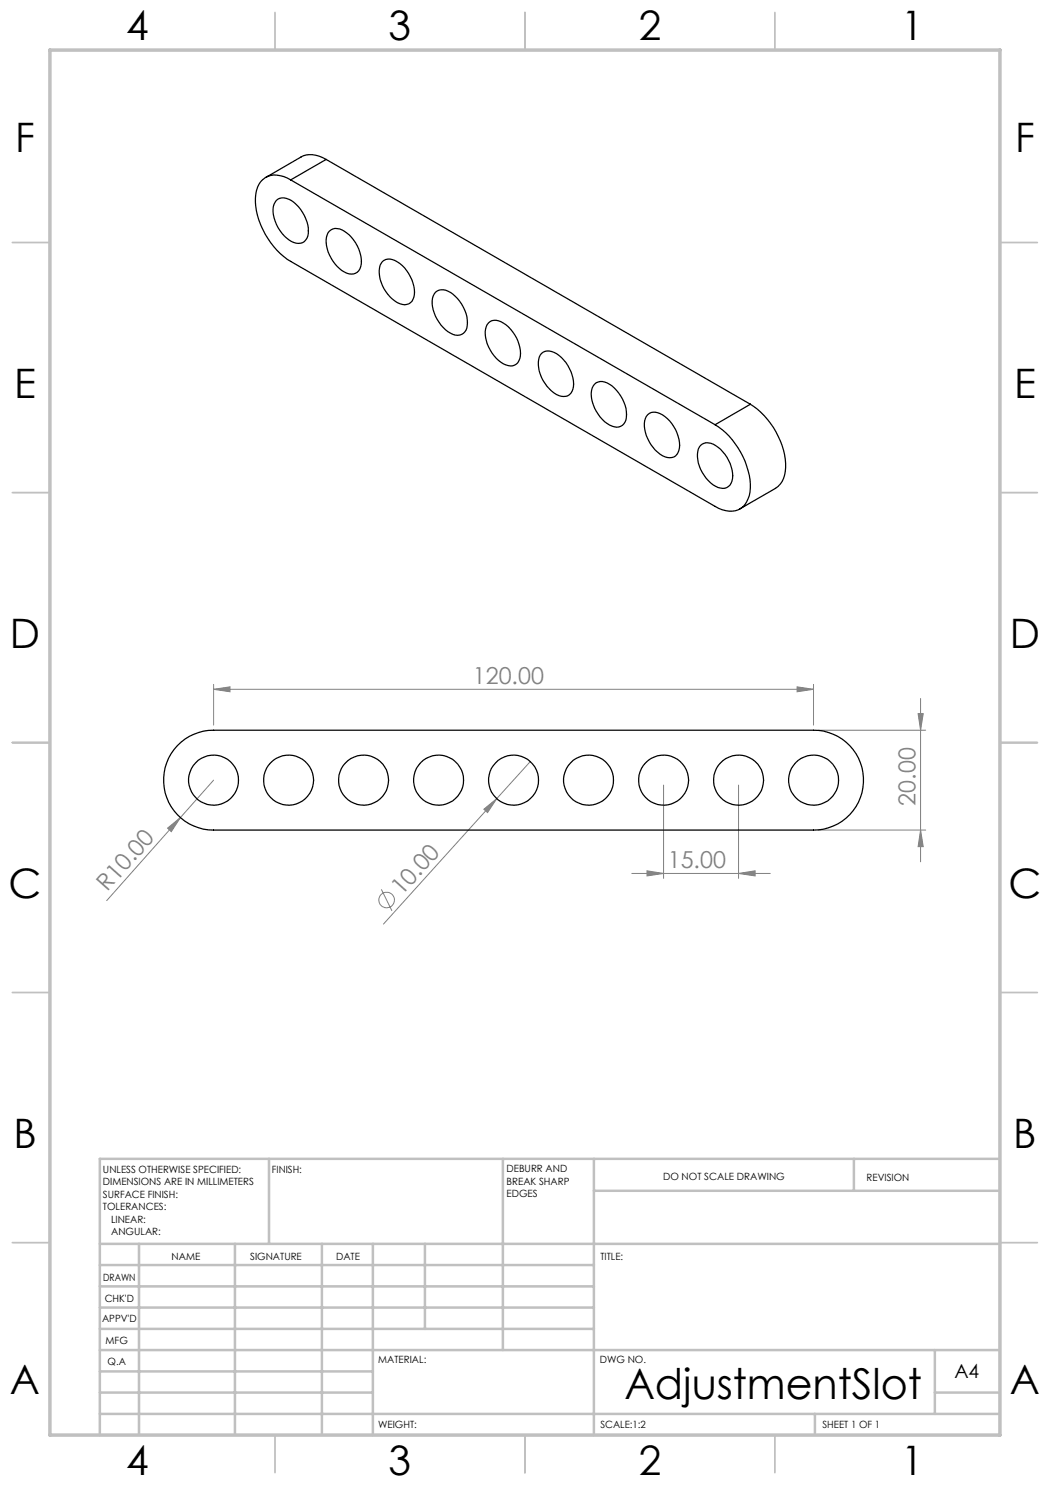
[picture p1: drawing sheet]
<svg xmlns="http://www.w3.org/2000/svg" width="210mm" height="297mm" viewBox="0 0 210 297" stroke-linecap="round" stroke-linejoin="round" font-family="sans-serif">
<g fill="none" stroke="#808080" stroke-width=".2">
<path d="M42.7 137.9l3.3-.5v1zM42.7 136.9v8.1M42.7 137.9h120M159.4 137.4l3.3 .5-3.3 .5zM162.7 136.9v8.1M184.1 139.7v32.7M42.7 156l-21.4 24.1M99.3 159.7l-22.6 25.1M106 152.3l-6.7 7.4M132.7 157v18.7M147.7 157v18.7M163.7 146h21.4"/>
<path d="M183.6 142.7h1l-.5 3.3zM33.5 165.6l2.6-2.1-1.8 2.8zM76.3 177.9l2.1 4.3M96.8 161.9l2.5-2.2-1.8 2.8zM126.4 174.7h27.7M129.4 174.2l3.3 .5-3.3 .5zM147.7 174.7l3.3-.5v1zM163.7 166h21.4M184.1 166l.5 3.3h-1z"/>
<circle cx="77.3" cy="180" r="1.55"/>
</g>
<g fill="none" stroke="#c0c0c0" stroke-width=".35">
<path d="M55 2.5v7.5M105 2.5v7.5M155 2.5v7.5M2.5 48.5h7.5M200 48.5h7.5M2.5 98.5h7.5M200 98.5h7.5M2.5 148.5h7.5M200 148.5h7.5M2.5 198.5h7.5M200 198.5h7.5M2.5 248.5h7.5"/>
<path d="M200 248.5h7.5M55 287v7.5M105 287v7.5M155 287v7.5"/>
</g>
<g fill="none" stroke="#c0c0c0" stroke-width=".5">
<path d="M53.8 231.8v17M100.6 231.8v38.2M118.8 231.8v55.2M118.8 238.2h81.2M170.8 231.8v6.4M200 231.8h-180v55.2M20 248.8h180M20 257.3h98.8M20 253h98.8M27.8 248.8v38.2M47 248.8v38.2M64.4 248.8v38.2"/>
<path d="M74.6 248.8v38.2M85 248.8v17M20 265.8h98.8M20 261.5h98.8M20 278.5h54.6M20 274.3h54.6M20 270h180M187 278.5h13M187 270v12.8M20 282.8h180M163 282.8v4.2"/>
</g>
<path d="M10 10h190v277h-190z" fill="none" stroke="#c0c0c0" stroke-width=".7"/>
<g fill="#808080">
<path d="M96.8 161.9l2.5-2.2-1.8 2.8z"/>
<path d="M33.5 165.6l2.6-2.1-1.8 2.8z"/>
<path d="M159.4 137.4l3.3 .5-3.3 .5zM42.7 137.9l3.3-.5v1z"/>
<path d="M129.4 174.2l3.3 .5-3.3 .5zM147.7 174.7l3.3-.5v1z"/>
<path d="M183.6 142.7h1l-.5 3.3zM184.1 166l.5 3.3h-1z"/>
</g>
<g fill="none" stroke="#000" stroke-width=".25">
<path d="M58.1 36a4.7 4.7 0 0 0-5.5-.1 6.1 6.1 0 0 0-1.4 5.4 16 16 0 0 0 6.9 11l84.9 49a4.7 4.7 0 0 0 5.6 0 7.2 7.2 0 0 0 1-7.2 15.8 15.8 0 0 0-6.6-9.2M58.1 36l84.9 48.9M65.2 31.9a5 5 0 0 0-5-.5l-7 4.1M65.2 31.9l-7.1 4.1M65.2 31.9l84.9 49M55.3 40.1a2.62 2.62 0 0 1 3.5 .4 7.5 7.5 0 0 1 2.8 6.7 2.05 2.05 0 0 1-3.3 1.1 7.5 7.5 0 0 1-3.6-7zM65.9 46.2a2.58 2.58 0 0 1 3.5 .4 7.2 7.2 0 0 1 2.7 6.7 2.03 2.03 0 0 1-3.2 1.1 7.6 7.6 0 0 1-3.6-7l.3-.9zM76.5 52.3a2.62 2.62 0 0 1 3.5 .4 7.3 7.3 0 0 1 2.8 6.8 1.92 1.92 0 0 1-2.8 1.2 7.1 7.1 0 0 1-4-7.6zM87.1 58.5a2.62 2.62 0 0 1 3.5 .3 7.4 7.4 0 0 1 2.8 6.8 2.05 2.05 0 0 1-3.3 1 7.5 7.5 0 0 1-3.6-6.9zM97.7 64.6a2.58 2.58 0 0 1 3.5 .3 7.3 7.3 0 0 1 2.8 6.8 1.92 1.92 0 0 1-2.8 1.3 7.4 7.4 0 0 1-4.1-7.2zM108.3 70.7a2.62 2.62 0 0 1 3.5 .4 7.3 7.3 0 0 1 2.8 6.7 1.91 1.91 0 0 1-2.8 1.3 7.1 7.1 0 0 1-4-7.7zM118.9 76.8a2.56 2.56 0 0 1 3.5 .4 7.5 7.5 0 0 1 2.8 6.8 2.05 2.05 0 0 1-3.3 1 7.5 7.5 0 0 1-3.6-7z"/>
<path d="M129.5 82.9a2.58 2.58 0 0 1 3.5 .4 7.3 7.3 0 0 1 2.8 6.8 1.91 1.91 0 0 1-2.8 1.3 7.4 7.4 0 0 1-4.1-7.3zM140.1 89.1a2.62 2.62 0 0 1 3.5 .4 7.2 7.2 0 0 1 2.8 6.7 1.96 1.96 0 0 1-2.8 1.3 7.2 7.2 0 0 1-3.9-7.7zM150.1 80.9a15.6 15.6 0 0 1 7 12.6 4.6 4.6 0 0 1-2 4.2l-7.1 4.1M150.1 80.9l-7.1 4M35.5 149.2a10.1 10.1 0 0 1 7.2-3.2h120a10 10 0 0 1 10 10 10 10 0 0 1-10 10h-120a10 10 0 0 1-9.2-6 10 10 0 0 1 2-10.8z"/>
<circle cx="42.7" cy="156" r="5"/>
<circle cx="57.7" cy="156" r="5"/>
<circle cx="72.7" cy="156" r="5"/>
<circle cx="87.7" cy="156" r="5"/>
<circle cx="102.7" cy="156" r="5"/>
<circle cx="117.7" cy="156" r="5"/>
<circle cx="132.7" cy="156" r="5"/>
<circle cx="147.7" cy="156" r="5"/>
<circle cx="162.7" cy="156" r="5"/>
</g>
<text font-size="8.5" x="124.9" y="279.7">AdjustmentSlot</text>
<g font-size="8.1">
<text x="25.2" y="8">4</text>
<text x="77.7" y="8">3</text>
<text x="127.7" y="8">2</text>
<text x="180.2" y="8">1</text>
<text x="3" y="30.4">F</text>
<text x="203" y="30.4">F</text>
<text x="2.8" y="79.6">E</text>
<text x="202.8" y="79.6">E</text>
<text x="2" y="129.6">D</text>
<text x="202" y="129.6">D</text>
<text x="1.7" y="179.6">C</text>
<text x="201.7" y="179.6">C</text>
<text x="2.7" y="229.6">B</text>
<text x="202.7" y="229.6">B</text>
<text x="2" y="278.9">A</text>
<text x="202" y="278.9">A</text>
<text x="25.2" y="295">4</text>
<text x="77.7" y="295">3</text>
<text x="127.7" y="295">2</text>
<text x="180.2" y="295">1</text>
</g>
<g font-size="4.7" fill="#808080">
<text x="94.6" y="136.8">120.00</text>
<text x="183.1" y="161.1" transform="rotate(-90 183.1 161.1)">20.00</text>
<text x="133.6" y="173.7">15.00</text>
<text x="21.5" y="178.5" transform="rotate(-48 21.5 178.5)">R10.00</text>
<text x="80.3" y="179.2" transform="rotate(-48 80.3 179.2)">10.00</text>
</g>
<text font-size="3.9" x="190.9" y="275.5">A4</text>
<g font-size="2">
<text x="20.6" y="234.6">UNLESS OTHERWISE SPECIFIED:</text>
<text x="20.6" y="237.1">DIMENSIONS ARE IN MILLIMETERS</text>
<text x="20.6" y="239.6">SURFACE FINISH:</text>
<text x="54.4" y="234.6">FINISH:</text>
<text x="101.3" y="234.5">DEBURR AND</text>
<text x="101.3" y="237">BREAK SHARP</text>
<text x="101.3" y="239.5">EDGES</text>
<text x="132.6" y="236">DO NOT SCALE DRAWING</text>
<text x="173.3" y="236.2">REVISION</text>
<text x="20.6" y="242.1">TOLERANCES:</text>
<text x="22.2" y="244.6">LINEAR:</text>
<text x="22.2" y="247.1">ANGULAR:</text>
<text x="34.3" y="252">NAME</text>
<text x="50" y="251.9">SIGNATURE</text>
<text x="67.2" y="251.9">DATE</text>
<text x="120.1" y="251.9">TITLE:</text>
<text x="20.6" y="256.1">DRAWN</text>
<text x="20.9" y="260.3">CHK'D</text>
<text x="20.4" y="264.4">APPV'D</text>
<text x="21.1" y="268.8">MFG</text>
<text x="21.5" y="273">Q.A</text>
<text x="75.6" y="272.5">MATERIAL:</text>
<text x="120" y="272.5">DWG NO.</text>
<text x="75.6" y="285.5">WEIGHT:</text>
<text x="120.1" y="285.6">SCALE:1:2</text>
<text x="164.5" y="285.6">SHEET 1 OF 1</text>
</g>
</svg>
